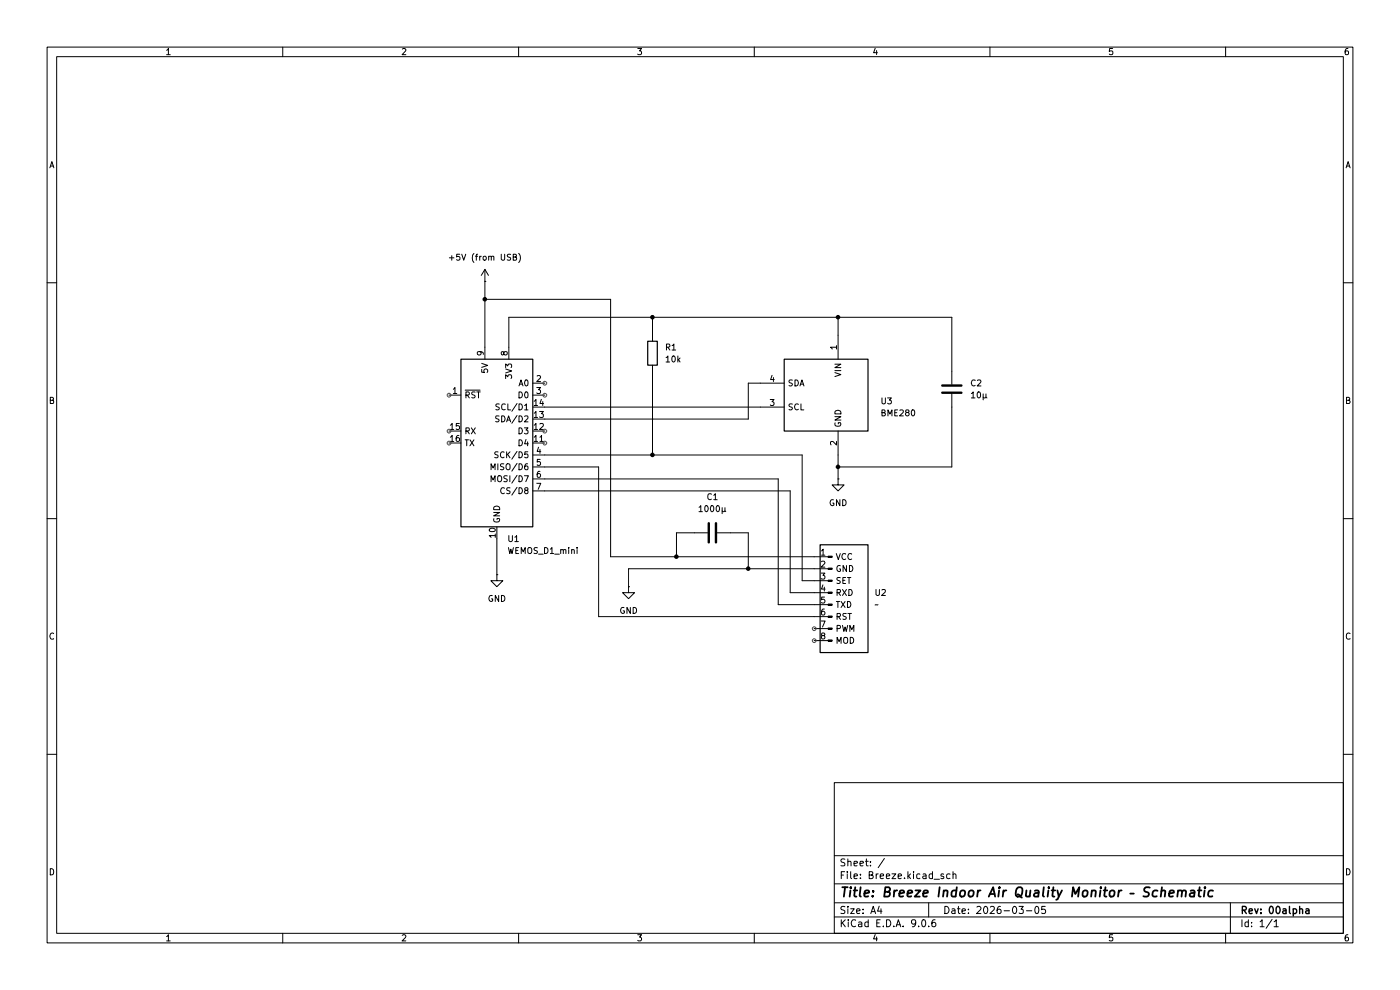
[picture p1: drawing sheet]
(kicad_sch
 (version 20250114)
 (generator "eeschema")
 (generator_version "9.0")
 (paper "A4")
 (title_block
  (title "Breeze Indoor Air Quality Monitor – Schematic")
  (date "2026-03-05")
  (rev "00alpha"))
 (lib_symbols
  (symbol "Device:C"
   (pin_numbers (hide yes))
   (pin_names
    (offset 0.254)) (exclude_from_sim no) (in_bom yes) (on_board yes)
   (property "Reference" "C" (at 0.635 2.54 0) (effects (font (size 1.27 1.27)) (justify left)))
   (property "Value" "C" (at 0.635 -2.54 0) (effects (font (size 1.27 1.27)) (justify left)))
   (property "Footprint" "" (at 0.9652 -3.81 0) (effects (font (size 1.27 1.27)) (hide yes)))
   (property "Datasheet" "~" (at 0 0 0) (effects (font (size 1.27 1.27)) (hide yes)))
   (property "Description" "Unpolarized capacitor" (at 0 0 0) (effects (font (size 1.27 1.27)) (hide yes)))
   (symbol "C_0_1"
    (polyline (pts (xy -2.032 0.762) (xy 2.032 0.762)) (stroke (width 0.508) (type default)) (fill (type none)))
    (polyline (pts (xy -2.032 -0.762) (xy 2.032 -0.762)) (stroke (width 0.508) (type default)) (fill (type none))))
   (symbol "C_1_1"
    (pin passive line (at 0 3.81 270) (length 2.794) (name "~" (effects (font (size 1.27 1.27)))) (number "1" (effects (font (size 1.27 1.27)))))
    (pin passive line (at 0 -3.81 90) (length 2.794) (name "~" (effects (font (size 1.27 1.27)))) (number "2" (effects (font (size 1.27 1.27))))))
   (embedded_fonts no))
  (symbol "Device:R"
   (pin_numbers (hide yes))
   (pin_names
    (offset 0)) (exclude_from_sim no) (in_bom yes) (on_board yes)
   (property "Reference" "R" (at 2.032 0 90) (effects (font (size 1.27 1.27))))
   (property "Value" "R" (at 0 0 90) (effects (font (size 1.27 1.27))))
   (property "Footprint" "" (at -1.778 0 90) (effects (font (size 1.27 1.27)) (hide yes)))
   (property "Datasheet" "~" (at 0 0 0) (effects (font (size 1.27 1.27)) (hide yes)))
   (property "Description" "Resistor" (at 0 0 0) (effects (font (size 1.27 1.27)) (hide yes)))
   (symbol "R_0_1"
    (rectangle (start -1.016 -2.54) (end 1.016 2.54) (stroke (width 0.254) (type default)) (fill (type none))))
   (symbol "R_1_1"
    (pin passive line (at 0 3.81 270) (length 1.27) (name "~" (effects (font (size 1.27 1.27)))) (number "1" (effects (font (size 1.27 1.27)))))
    (pin passive line (at 0 -3.81 90) (length 1.27) (name "~" (effects (font (size 1.27 1.27)))) (number "2" (effects (font (size 1.27 1.27))))))
   (embedded_fonts no))
  (symbol "Moje:BME280_module_(I2C_only)" (exclude_from_sim no) (in_bom yes) (on_board yes)
   (property "Reference" "U3" (at -11.43 1.2701 0) (effects (font (size 1.27 1.27)) (justify right)))
   (property "Value" "BME280_module_(I2C_only)" (at -11.43 -1.2699 0) (effects (font (size 1.27 1.27)) (justify right)))
   (property "Footprint" "Package_LGA:Bosch_LGA-8_2.5x2.5mm_P0.65mm_ClockwisePinNumbering" (at 38.1 -11.43 0) (effects (font (size 1.27 1.27)) (hide yes)))
   (property "Datasheet" "https://www.bosch-sensortec.com/media/boschsensortec/downloads/datasheets/bst-bme280-ds002.pdf" (at 0 -5.08 0) (effects (font (size 1.27 1.27)) (hide yes)))
   (property "Description" "3-in-1 sensor, humidity, pressure, temperature, I2C and SPI interface, 1.71-3.6V, LGA-8" (at 0 0 0) (effects (font (size 1.27 1.27)) (hide yes)))
   (symbol "BME280_module_(I2C_only)_0_1"
    (rectangle (start -8.89 10.16) (end 8.89 -5.08) (stroke (width 0.254) (type default)) (fill (type background))))
   (symbol "BME280_module_(I2C_only)_1_1"
    (pin power_in line (at -2.54 15.24 270) (length 5.08) (name "VIN" (effects (font (size 1.27 1.27)))) (number "1" (effects (font (size 1.27 1.27)))))
    (pin power_in line (at -2.54 -10.16 90) (length 5.08) (name "GND" (effects (font (size 1.27 1.27)))) (number "2" (effects (font (size 1.27 1.27)))))
    (pin bidirectional line (at 13.97 5.08 180) (length 5.08) (name "SDA" (effects (font (size 1.27 1.27)))) (number "4" (effects (font (size 1.27 1.27)))))
    (pin input line (at 13.97 0 180) (length 5.08) (name "SCL" (effects (font (size 1.27 1.27)))) (number "3" (effects (font (size 1.27 1.27))))))
   (embedded_fonts no))
  (symbol "Moje:PMS5005" (exclude_from_sim no) (in_bom yes) (on_board yes)
   (property "Reference" "U" (at 0 0 0) (effects (font (size 1.27 1.27))))
   (property "Value" "" (at 0 0 0) (effects (font (size 1.27 1.27))))
   (property "Footprint" "" (at 0 0 0) (effects (font (size 1.27 1.27)) (hide yes)))
   (property "Datasheet" "" (at 0 0 0) (effects (font (size 1.27 1.27)) (hide yes)))
   (property "Description" "" (at 0 0 0) (effects (font (size 1.27 1.27)) (hide yes)))
   (symbol "PMS5005_0_1"
    (rectangle (start 5.08 -1.27) (end -5.08 -24.13) (stroke (width 0.254) (type solid)) (fill (type background))))
   (symbol "PMS5005_1_1"
    (rectangle (start -3.4036 -3.683) (end -2.54 -3.937) (stroke (width 0.1524) (type solid)) (fill (type outline)))
    (rectangle (start -3.4036 -6.223) (end -2.54 -6.477) (stroke (width 0.1524) (type solid)) (fill (type outline)))
    (rectangle (start -3.4036 -8.763) (end -2.54 -9.017) (stroke (width 0.1524) (type solid)) (fill (type outline)))
    (rectangle (start -3.4036 -11.303) (end -2.54 -11.557) (stroke (width 0.1524) (type solid)) (fill (type outline)))
    (rectangle (start -3.4036 -13.843) (end -2.54 -14.097) (stroke (width 0.1524) (type solid)) (fill (type outline)))
    (rectangle (start -3.4036 -16.383) (end -2.54 -16.637) (stroke (width 0.1524) (type solid)) (fill (type outline)))
    (rectangle (start -3.4036 -18.923) (end -2.54 -19.177) (stroke (width 0.1524) (type solid)) (fill (type outline)))
    (rectangle (start -3.4036 -21.463) (end -2.54 -21.717) (stroke (width 0.1524) (type solid)) (fill (type outline)))
    (polyline (pts (xy -3.175 -3.81) (xy -2.7686 -3.81)) (stroke (width 0.1524) (type solid)) (fill (type none)))
    (polyline (pts (xy -3.175 -6.35) (xy -2.7686 -6.35)) (stroke (width 0.1524) (type solid)) (fill (type none)))
    (polyline (pts (xy -3.175 -8.89) (xy -2.7686 -8.89)) (stroke (width 0.1524) (type solid)) (fill (type none)))
    (polyline (pts (xy -3.175 -11.43) (xy -2.7686 -11.43)) (stroke (width 0.1524) (type solid)) (fill (type none)))
    (polyline (pts (xy -3.175 -13.97) (xy -2.7686 -13.97)) (stroke (width 0.1524) (type solid)) (fill (type none)))
    (polyline (pts (xy -3.175 -16.51) (xy -2.7686 -16.51)) (stroke (width 0.1524) (type solid)) (fill (type none)))
    (polyline (pts (xy -3.175 -19.05) (xy -2.7686 -19.05)) (stroke (width 0.1524) (type solid)) (fill (type none)))
    (polyline (pts (xy -3.175 -21.59) (xy -2.7686 -21.59)) (stroke (width 0.1524) (type solid)) (fill (type none)))
    (pin power_in line (at -6.35 -3.81 0) (length 3.81) (name "VCC" (effects (font (size 1.27 1.27)))) (number "1" (effects (font (size 1.27 1.27)))))
    (pin power_in line (at -6.35 -6.35 0) (length 3.81) (name "GND" (effects (font (size 1.27 1.27)))) (number "2" (effects (font (size 1.27 1.27)))))
    (pin input line (at -6.35 -8.89 0) (length 3.81) (name "SET" (effects (font (size 1.27 1.27)))) (number "3" (effects (font (size 1.27 1.27)))))
    (pin input line (at -6.35 -11.43 0) (length 3.81) (name "RXD" (effects (font (size 1.27 1.27)))) (number "4" (effects (font (size 1.27 1.27)))))
    (pin output line (at -6.35 -13.97 0) (length 3.81) (name "TXD" (effects (font (size 1.27 1.27)))) (number "5" (effects (font (size 1.27 1.27)))))
    (pin input line (at -6.35 -16.51 0) (length 3.81) (name "RST" (effects (font (size 1.27 1.27)))) (number "6" (effects (font (size 1.27 1.27)))))
    (pin output line (at -6.35 -19.05 0) (length 3.81) (name "PWM" (effects (font (size 1.27 1.27)))) (number "7" (effects (font (size 1.27 1.27)))))
    (pin input line (at -6.35 -21.59 0) (length 3.81) (name "MOD" (effects (font (size 1.27 1.27)))) (number "8" (effects (font (size 1.27 1.27))))))
   (embedded_fonts no))
  (symbol "RF_Module:WEMOS_D1_mini" (exclude_from_sim no) (in_bom yes) (on_board yes)
   (property "Reference" "U" (at 3.81 19.05 0) (effects (font (size 1.27 1.27)) (justify left)))
   (property "Value" "WEMOS_D1_mini" (at 1.27 -19.05 0) (effects (font (size 1.27 1.27)) (justify left)))
   (property "Footprint" "RF_Module:WEMOS_D1_mini_light" (at 0 -29.21 0) (effects (font (size 1.27 1.27)) (hide yes)))
   (property "Datasheet" "https://wiki.wemos.cc/products:d1:d1_mini#documentation" (at -46.99 -29.21 0) (effects (font (size 1.27 1.27)) (hide yes)))
   (property "Description" "32-bit microcontroller module with WiFi" (at 0 0 0) (effects (font (size 1.27 1.27)) (hide yes)))
   (symbol "WEMOS_D1_mini_1_1"
    (rectangle (start -7.62 17.78) (end 7.62 -17.78) (stroke (width 0.254) (type default)) (fill (type background)))
    (pin input line (at -10.16 10.16 0) (length 2.54) (name "~{RST}" (effects (font (size 1.27 1.27)))) (number "1" (effects (font (size 1.27 1.27)))))
    (pin input line (at -10.16 2.54 0) (length 2.54) (name "RX" (effects (font (size 1.27 1.27)))) (number "15" (effects (font (size 1.27 1.27)))))
    (pin output line (at -10.16 0 0) (length 2.54) (name "TX" (effects (font (size 1.27 1.27)))) (number "16" (effects (font (size 1.27 1.27)))))
    (pin power_in line (at -2.54 20.32 270) (length 2.54) (name "5V" (effects (font (size 1.27 1.27)))) (number "9" (effects (font (size 1.27 1.27)))))
    (pin power_in line (at 0 -20.32 90) (length 2.54) (name "GND" (effects (font (size 1.27 1.27)))) (number "10" (effects (font (size 1.27 1.27)))))
    (pin power_out line (at 2.54 20.32 270) (length 2.54) (name "3V3" (effects (font (size 1.27 1.27)))) (number "8" (effects (font (size 1.27 1.27)))))
    (pin input line (at 10.16 12.7 180) (length 2.54) (name "A0" (effects (font (size 1.27 1.27)))) (number "2" (effects (font (size 1.27 1.27)))))
    (pin bidirectional line (at 10.16 10.16 180) (length 2.54) (name "D0" (effects (font (size 1.27 1.27)))) (number "3" (effects (font (size 1.27 1.27)))))
    (pin bidirectional line (at 10.16 7.62 180) (length 2.54) (name "SCL/D1" (effects (font (size 1.27 1.27)))) (number "14" (effects (font (size 1.27 1.27)))))
    (pin bidirectional line (at 10.16 5.08 180) (length 2.54) (name "SDA/D2" (effects (font (size 1.27 1.27)))) (number "13" (effects (font (size 1.27 1.27)))))
    (pin bidirectional line (at 10.16 2.54 180) (length 2.54) (name "D3" (effects (font (size 1.27 1.27)))) (number "12" (effects (font (size 1.27 1.27)))))
    (pin bidirectional line (at 10.16 0 180) (length 2.54) (name "D4" (effects (font (size 1.27 1.27)))) (number "11" (effects (font (size 1.27 1.27)))))
    (pin bidirectional line (at 10.16 -2.54 180) (length 2.54) (name "SCK/D5" (effects (font (size 1.27 1.27)))) (number "4" (effects (font (size 1.27 1.27)))))
    (pin bidirectional line (at 10.16 -5.08 180) (length 2.54) (name "MISO/D6" (effects (font (size 1.27 1.27)))) (number "5" (effects (font (size 1.27 1.27)))))
    (pin bidirectional line (at 10.16 -7.62 180) (length 2.54) (name "MOSI/D7" (effects (font (size 1.27 1.27)))) (number "6" (effects (font (size 1.27 1.27)))))
    (pin bidirectional line (at 10.16 -10.16 180) (length 2.54) (name "CS/D8" (effects (font (size 1.27 1.27)))) (number "7" (effects (font (size 1.27 1.27))))))
   (embedded_fonts no))
  (symbol "power:+5V"
   (power)
   (pin_numbers (hide yes))
   (pin_names
    (offset 0) (hide yes)) (exclude_from_sim no) (in_bom yes) (on_board yes)
   (property "Reference" "#PWR" (at 0 -3.81 0) (effects (font (size 1.27 1.27)) (hide yes)))
   (property "Value" "+5V" (at 0 3.556 0) (effects (font (size 1.27 1.27))))
   (property "Footprint" "" (at 0 0 0) (effects (font (size 1.27 1.27)) (hide yes)))
   (property "Datasheet" "" (at 0 0 0) (effects (font (size 1.27 1.27)) (hide yes)))
   (property "Description" "Power symbol creates a global label with name \"+5V\"" (at 0 0 0) (effects (font (size 1.27 1.27)) (hide yes)))
   (symbol "+5V_0_1"
    (polyline (pts (xy -0.762 1.27) (xy 0 2.54)) (stroke (width 0) (type default)) (fill (type none)))
    (polyline (pts (xy 0 2.54) (xy 0.762 1.27)) (stroke (width 0) (type default)) (fill (type none)))
    (polyline (pts (xy 0 0) (xy 0 2.54)) (stroke (width 0) (type default)) (fill (type none))))
   (symbol "+5V_1_1"
    (pin power_in line (at 0 0 90) (length 0) (name "~" (effects (font (size 1.27 1.27)))) (number "1" (effects (font (size 1.27 1.27))))))
   (embedded_fonts no))
  (symbol "power:GND"
   (power)
   (pin_numbers (hide yes))
   (pin_names
    (offset 0) (hide yes)) (exclude_from_sim no) (in_bom yes) (on_board yes)
   (property "Reference" "#PWR" (at 0 -6.35 0) (effects (font (size 1.27 1.27)) (hide yes)))
   (property "Value" "GND" (at 0 -3.81 0) (effects (font (size 1.27 1.27))))
   (property "Footprint" "" (at 0 0 0) (effects (font (size 1.27 1.27)) (hide yes)))
   (property "Datasheet" "" (at 0 0 0) (effects (font (size 1.27 1.27)) (hide yes)))
   (property "Description" "Power symbol creates a global label with name \"GND\" , ground" (at 0 0 0) (effects (font (size 1.27 1.27)) (hide yes)))
   (symbol "GND_0_1"
    (polyline (pts (xy 0 0) (xy 0 -1.27) (xy 1.27 -1.27) (xy 0 -2.54) (xy -1.27 -1.27) (xy 0 -1.27)) (stroke (width 0) (type default)) (fill (type none))))
   (symbol "GND_1_1"
    (pin power_in line (at 0 0 270) (length 0) (name "~" (effects (font (size 1.27 1.27)))) (number "1" (effects (font (size 1.27 1.27))))))
   (embedded_fonts no)))
 (junction
  (at 177.8 67.31)
  (diameter 0)
  (color 0 0 0 0))
 (junction
  (at 138.43 67.31)
  (diameter 0)
  (color 0 0 0 0))
 (junction
  (at 143.51 118.11)
  (diameter 0)
  (color 0 0 0 0))
 (junction
  (at 177.8 99.06)
  (diameter 0)
  (color 0 0 0 0))
 (junction
  (at 102.87 63.5)
  (diameter 0)
  (color 0 0 0 0))
 (junction
  (at 158.75 120.65)
  (diameter 0)
  (color 0 0 0 0))
 (junction
  (at 138.43 96.52)
  (diameter 0)
  (color 0 0 0 0))
 (wire
  (pts (xy 158.75 81.28) (xy 158.75 88.9))
  (stroke (width 0) (type default)))
 (wire
  (pts (xy 201.93 86.36) (xy 201.93 99.06))
  (stroke (width 0) (type default)))
 (wire
  (pts (xy 138.43 96.52) (xy 170.18 96.52))
  (stroke (width 0) (type default)))
 (wire
  (pts (xy 172.72 125.73) (xy 167.64 125.73))
  (stroke (width 0) (type default)))
 (wire
  (pts (xy 167.64 125.73) (xy 167.64 104.14))
  (stroke (width 0) (type default)))
 (wire
  (pts (xy 158.75 88.9) (xy 115.57 88.9))
  (stroke (width 0) (type default)))
 (wire
  (pts (xy 161.29 81.28) (xy 158.75 81.28))
  (stroke (width 0) (type default)))
 (wire
  (pts (xy 165.1 128.27) (xy 165.1 101.6))
  (stroke (width 0) (type default)))
 (wire
  (pts (xy 172.72 128.27) (xy 165.1 128.27))
  (stroke (width 0) (type default)))
 (wire
  (pts (xy 172.72 130.81) (xy 127 130.81))
  (stroke (width 0) (type default)))
 (wire
  (pts (xy 201.93 67.31) (xy 177.8 67.31))
  (stroke (width 0) (type default)))
 (wire
  (pts (xy 165.1 101.6) (xy 115.57 101.6))
  (stroke (width 0) (type default)))
 (wire
  (pts (xy 105.41 114.3) (xy 105.41 121.92))
  (stroke (width 0) (type default)))
 (wire
  (pts (xy 102.87 63.5) (xy 102.87 73.66))
  (stroke (width 0) (type default)))
 (wire
  (pts (xy 172.72 120.65) (xy 158.75 120.65))
  (stroke (width 0) (type default)))
 (wire
  (pts (xy 138.43 78.74) (xy 138.43 96.52))
  (stroke (width 0) (type default)))
 (wire
  (pts (xy 115.57 96.52) (xy 138.43 96.52))
  (stroke (width 0) (type default)))
 (wire
  (pts (xy 158.75 120.65) (xy 133.35 120.65))
  (stroke (width 0) (type default)))
 (wire
  (pts (xy 147.32 113.03) (xy 143.51 113.03))
  (stroke (width 0) (type default)))
 (wire
  (pts (xy 170.18 123.19) (xy 170.18 96.52))
  (stroke (width 0) (type default)))
 (wire
  (pts (xy 127 99.06) (xy 115.57 99.06))
  (stroke (width 0) (type default)))
 (wire
  (pts (xy 102.87 59.69) (xy 102.87 63.5))
  (stroke (width 0) (type default)))
 (wire
  (pts (xy 138.43 67.31) (xy 177.8 67.31))
  (stroke (width 0) (type default)))
 (wire
  (pts (xy 154.94 113.03) (xy 158.75 113.03))
  (stroke (width 0) (type default)))
 (wire
  (pts (xy 107.95 67.31) (xy 138.43 67.31))
  (stroke (width 0) (type default)))
 (wire
  (pts (xy 127 130.81) (xy 127 99.06))
  (stroke (width 0) (type default)))
 (wire
  (pts (xy 133.35 120.65) (xy 133.35 124.46))
  (stroke (width 0) (type default)))
 (wire
  (pts (xy 138.43 67.31) (xy 138.43 71.12))
  (stroke (width 0) (type default)))
 (wire
  (pts (xy 143.51 118.11) (xy 172.72 118.11))
  (stroke (width 0) (type default)))
 (wire
  (pts (xy 177.8 99.06) (xy 177.8 101.6))
  (stroke (width 0) (type default)))
 (wire
  (pts (xy 129.54 63.5) (xy 129.54 118.11))
  (stroke (width 0) (type default)))
 (wire
  (pts (xy 107.95 73.66) (xy 107.95 67.31))
  (stroke (width 0) (type default)))
 (wire
  (pts (xy 158.75 113.03) (xy 158.75 120.65))
  (stroke (width 0) (type default)))
 (wire
  (pts (xy 172.72 123.19) (xy 170.18 123.19))
  (stroke (width 0) (type default)))
 (wire
  (pts (xy 177.8 96.52) (xy 177.8 99.06))
  (stroke (width 0) (type default)))
 (wire
  (pts (xy 201.93 78.74) (xy 201.93 67.31))
  (stroke (width 0) (type default)))
 (wire
  (pts (xy 177.8 67.31) (xy 177.8 71.12))
  (stroke (width 0) (type default)))
 (wire
  (pts (xy 102.87 63.5) (xy 129.54 63.5))
  (stroke (width 0) (type default)))
 (wire
  (pts (xy 115.57 86.36) (xy 161.29 86.36))
  (stroke (width 0) (type default)))
 (wire
  (pts (xy 167.64 104.14) (xy 115.57 104.14))
  (stroke (width 0) (type default)))
 (wire
  (pts (xy 129.54 118.11) (xy 143.51 118.11))
  (stroke (width 0) (type default)))
 (wire
  (pts (xy 143.51 113.03) (xy 143.51 118.11))
  (stroke (width 0) (type default)))
 (wire
  (pts (xy 201.93 99.06) (xy 177.8 99.06))
  (stroke (width 0) (type default)))
 (symbol
  (lib_id "Device:C")
  (at 201.93 82.55 0)
  (unit 1)
  (exclude_from_sim no)
  (in_bom yes)
  (on_board yes)
  (dnp no)
  (fields_autoplaced yes)
  (property "Reference" "C2" (at 205.74 81.2799 0) (effects (font (size 1.27 1.27)) (justify left)))
  (property "Value" "10μ" (at 205.74 83.8199 0) (effects (font (size 1.27 1.27)) (justify left)))
  (property "Footprint" "" (at 202.8952 86.36 0) (effects (font (size 1.27 1.27)) (hide yes)))
  (property "Datasheet" "~" (at 201.93 82.55 0) (effects (font (size 1.27 1.27)) (hide yes)))
  (property "Description" "Unpolarized capacitor" (at 201.93 82.55 0) (effects (font (size 1.27 1.27)) (hide yes)))
  (pin "2")
  (pin "1"))
 (symbol
  (lib_id "power:GND")
  (at 133.35 124.46 0)
  (unit 1)
  (exclude_from_sim no)
  (in_bom yes)
  (on_board yes)
  (dnp no)
  (fields_autoplaced yes)
  (property "Reference" "#PWR04" (at 133.35 130.81 0) (effects (font (size 1.27 1.27)) (hide yes)))
  (property "Value" "GND" (at 133.35 129.54 0) (effects (font (size 1.27 1.27))))
  (property "Footprint" "" (at 133.35 124.46 0) (effects (font (size 1.27 1.27)) (hide yes)))
  (property "Datasheet" "" (at 133.35 124.46 0) (effects (font (size 1.27 1.27)) (hide yes)))
  (property "Description" "Power symbol creates a global label with name \"GND\" , ground" (at 133.35 124.46 0) (effects (font (size 1.27 1.27)) (hide yes)))
  (pin "1"))
 (symbol
  (lib_id "Device:R")
  (at 138.43 74.93 0)
  (unit 1)
  (exclude_from_sim no)
  (in_bom yes)
  (on_board yes)
  (dnp no)
  (fields_autoplaced yes)
  (property "Reference" "R1" (at 140.97 73.6599 0) (effects (font (size 1.27 1.27)) (justify left)))
  (property "Value" "10k" (at 140.97 76.1999 0) (effects (font (size 1.27 1.27)) (justify left)))
  (property "Footprint" "" (at 136.652 74.93 90) (effects (font (size 1.27 1.27)) (hide yes)))
  (property "Datasheet" "~" (at 138.43 74.93 0) (effects (font (size 1.27 1.27)) (hide yes)))
  (property "Description" "Resistor" (at 138.43 74.93 0) (effects (font (size 1.27 1.27)) (hide yes)))
  (pin "1")
  (pin "2"))
 (symbol
  (lib_id "Moje:BME280_module_(I2C_only)")
  (at 175.26 86.36 0)
  (mirror y)
  (unit 1)
  (exclude_from_sim no)
  (in_bom yes)
  (on_board yes)
  (dnp no)
  (property "Reference" "U3" (at 186.69 85.0899 0) (effects (font (size 1.27 1.27)) (justify right)))
  (property "Value" "BME280" (at 186.69 87.6299 0) (effects (font (size 1.27 1.27)) (justify right)))
  (property "Footprint" "Package_LGA:Bosch_LGA-8_2.5x2.5mm_P0.65mm_ClockwisePinNumbering" (at 137.16 97.79 0) (effects (font (size 1.27 1.27)) (hide yes)))
  (property "Datasheet" "https://www.bosch-sensortec.com/media/boschsensortec/downloads/datasheets/bst-bme280-ds002.pdf" (at 175.26 91.44 0) (effects (font (size 1.27 1.27)) (hide yes)))
  (property "Description" "3-in-1 sensor, humidity, pressure, temperature, I2C and SPI interface, 1.71-3.6V, LGA-8" (at 175.26 86.36 0) (effects (font (size 1.27 1.27)) (hide yes)))
  (pin "4")
  (pin "2")
  (pin "1")
  (pin "3"))
 (symbol
  (lib_id "power:GND")
  (at 105.41 121.92 0)
  (unit 1)
  (exclude_from_sim no)
  (in_bom yes)
  (on_board yes)
  (dnp no)
  (fields_autoplaced yes)
  (property "Reference" "#PWR02" (at 105.41 128.27 0) (effects (font (size 1.27 1.27)) (hide yes)))
  (property "Value" "GND" (at 105.41 127 0) (effects (font (size 1.27 1.27))))
  (property "Footprint" "" (at 105.41 121.92 0) (effects (font (size 1.27 1.27)) (hide yes)))
  (property "Datasheet" "" (at 105.41 121.92 0) (effects (font (size 1.27 1.27)) (hide yes)))
  (property "Description" "Power symbol creates a global label with name \"GND\" , ground" (at 105.41 121.92 0) (effects (font (size 1.27 1.27)) (hide yes)))
  (pin "1"))
 (symbol
  (lib_id "power:GND")
  (at 177.8 101.6 0)
  (unit 1)
  (exclude_from_sim no)
  (in_bom yes)
  (on_board yes)
  (dnp no)
  (property "Reference" "#PWR03" (at 177.8 107.95 0) (effects (font (size 1.27 1.27)) (hide yes)))
  (property "Value" "GND" (at 177.8 106.68 0) (effects (font (size 1.27 1.27))))
  (property "Footprint" "" (at 177.8 101.6 0) (effects (font (size 1.27 1.27)) (hide yes)))
  (property "Datasheet" "" (at 177.8 101.6 0) (effects (font (size 1.27 1.27)) (hide yes)))
  (property "Description" "Power symbol creates a global label with name \"GND\" , ground" (at 177.8 101.6 0) (effects (font (size 1.27 1.27)) (hide yes)))
  (pin "1"))
 (symbol
  (lib_id "power:+5V")
  (at 102.87 59.69 0)
  (unit 1)
  (exclude_from_sim no)
  (in_bom yes)
  (on_board yes)
  (dnp no)
  (fields_autoplaced yes)
  (property "Reference" "#PWR01" (at 102.87 63.5 0) (effects (font (size 1.27 1.27)) (hide yes)))
  (property "Value" "+5V (from USB)" (at 102.87 54.61 0) (effects (font (size 1.27 1.27))))
  (property "Footprint" "" (at 102.87 59.69 0) (effects (font (size 1.27 1.27)) (hide yes)))
  (property "Datasheet" "" (at 102.87 59.69 0) (effects (font (size 1.27 1.27)) (hide yes)))
  (property "Description" "Power symbol creates a global label with name \"+5V\"" (at 102.87 59.69 0) (effects (font (size 1.27 1.27)) (hide yes)))
  (pin "1"))
 (symbol
  (lib_id "Moje:PMS5005")
  (at 179.07 114.3 0)
  (unit 1)
  (exclude_from_sim no)
  (in_bom yes)
  (on_board yes)
  (dnp no)
  (fields_autoplaced yes)
  (property "Reference" "U2" (at 185.42 125.7299 0) (effects (font (size 1.27 1.27)) (justify left)))
  (property "Value" "~" (at 185.42 128.2699 0) (effects (font (size 1.27 1.27)) (justify left)))
  (property "Footprint" "" (at 179.07 114.3 0) (effects (font (size 1.27 1.27)) (hide yes)))
  (property "Datasheet" "" (at 179.07 114.3 0) (effects (font (size 1.27 1.27)) (hide yes)))
  (property "Description" "" (at 179.07 114.3 0) (effects (font (size 1.27 1.27)) (hide yes)))
  (pin "3")
  (pin "7")
  (pin "6")
  (pin "1")
  (pin "2")
  (pin "4")
  (pin "8")
  (pin "5"))
 (symbol
  (lib_id "Device:C")
  (at 151.13 113.03 90)
  (unit 1)
  (exclude_from_sim no)
  (in_bom yes)
  (on_board yes)
  (dnp no)
  (fields_autoplaced yes)
  (property "Reference" "C1" (at 151.13 105.41 90) (effects (font (size 1.27 1.27))))
  (property "Value" "1000μ" (at 151.13 107.95 90) (effects (font (size 1.27 1.27))))
  (property "Footprint" "" (at 154.94 112.0648 0) (effects (font (size 1.27 1.27)) (hide yes)))
  (property "Datasheet" "~" (at 151.13 113.03 0) (effects (font (size 1.27 1.27)) (hide yes)))
  (property "Description" "Unpolarized capacitor" (at 151.13 113.03 0) (effects (font (size 1.27 1.27)) (hide yes)))
  (pin "2")
  (pin "1"))
 (symbol
  (lib_id "RF_Module:WEMOS_D1_mini")
  (at 105.41 93.98 0)
  (unit 1)
  (exclude_from_sim no)
  (in_bom yes)
  (on_board yes)
  (dnp no)
  (fields_autoplaced yes)
  (property "Reference" "U1" (at 107.5533 114.3 0) (effects (font (size 1.27 1.27)) (justify left)))
  (property "Value" "WEMOS_D1_mini" (at 107.5533 116.84 0) (effects (font (size 1.27 1.27)) (justify left)))
  (property "Footprint" "RF_Module:WEMOS_D1_mini_light" (at 105.41 123.19 0) (effects (font (size 1.27 1.27)) (hide yes)))
  (property "Datasheet" "https://wiki.wemos.cc/products:d1:d1_mini#documentation" (at 58.42 123.19 0) (effects (font (size 1.27 1.27)) (hide yes)))
  (property "Description" "32-bit microcontroller module with WiFi" (at 105.41 93.98 0) (effects (font (size 1.27 1.27)) (hide yes)))
  (pin "9")
  (pin "15")
  (pin "1")
  (pin "16")
  (pin "10")
  (pin "8")
  (pin "2")
  (pin "12")
  (pin "7")
  (pin "4")
  (pin "11")
  (pin "6")
  (pin "14")
  (pin "3")
  (pin "13")
  (pin "5"))
 (sheet_instances
  (path ""
   (page "1")))
 (embedded_fonts no))
